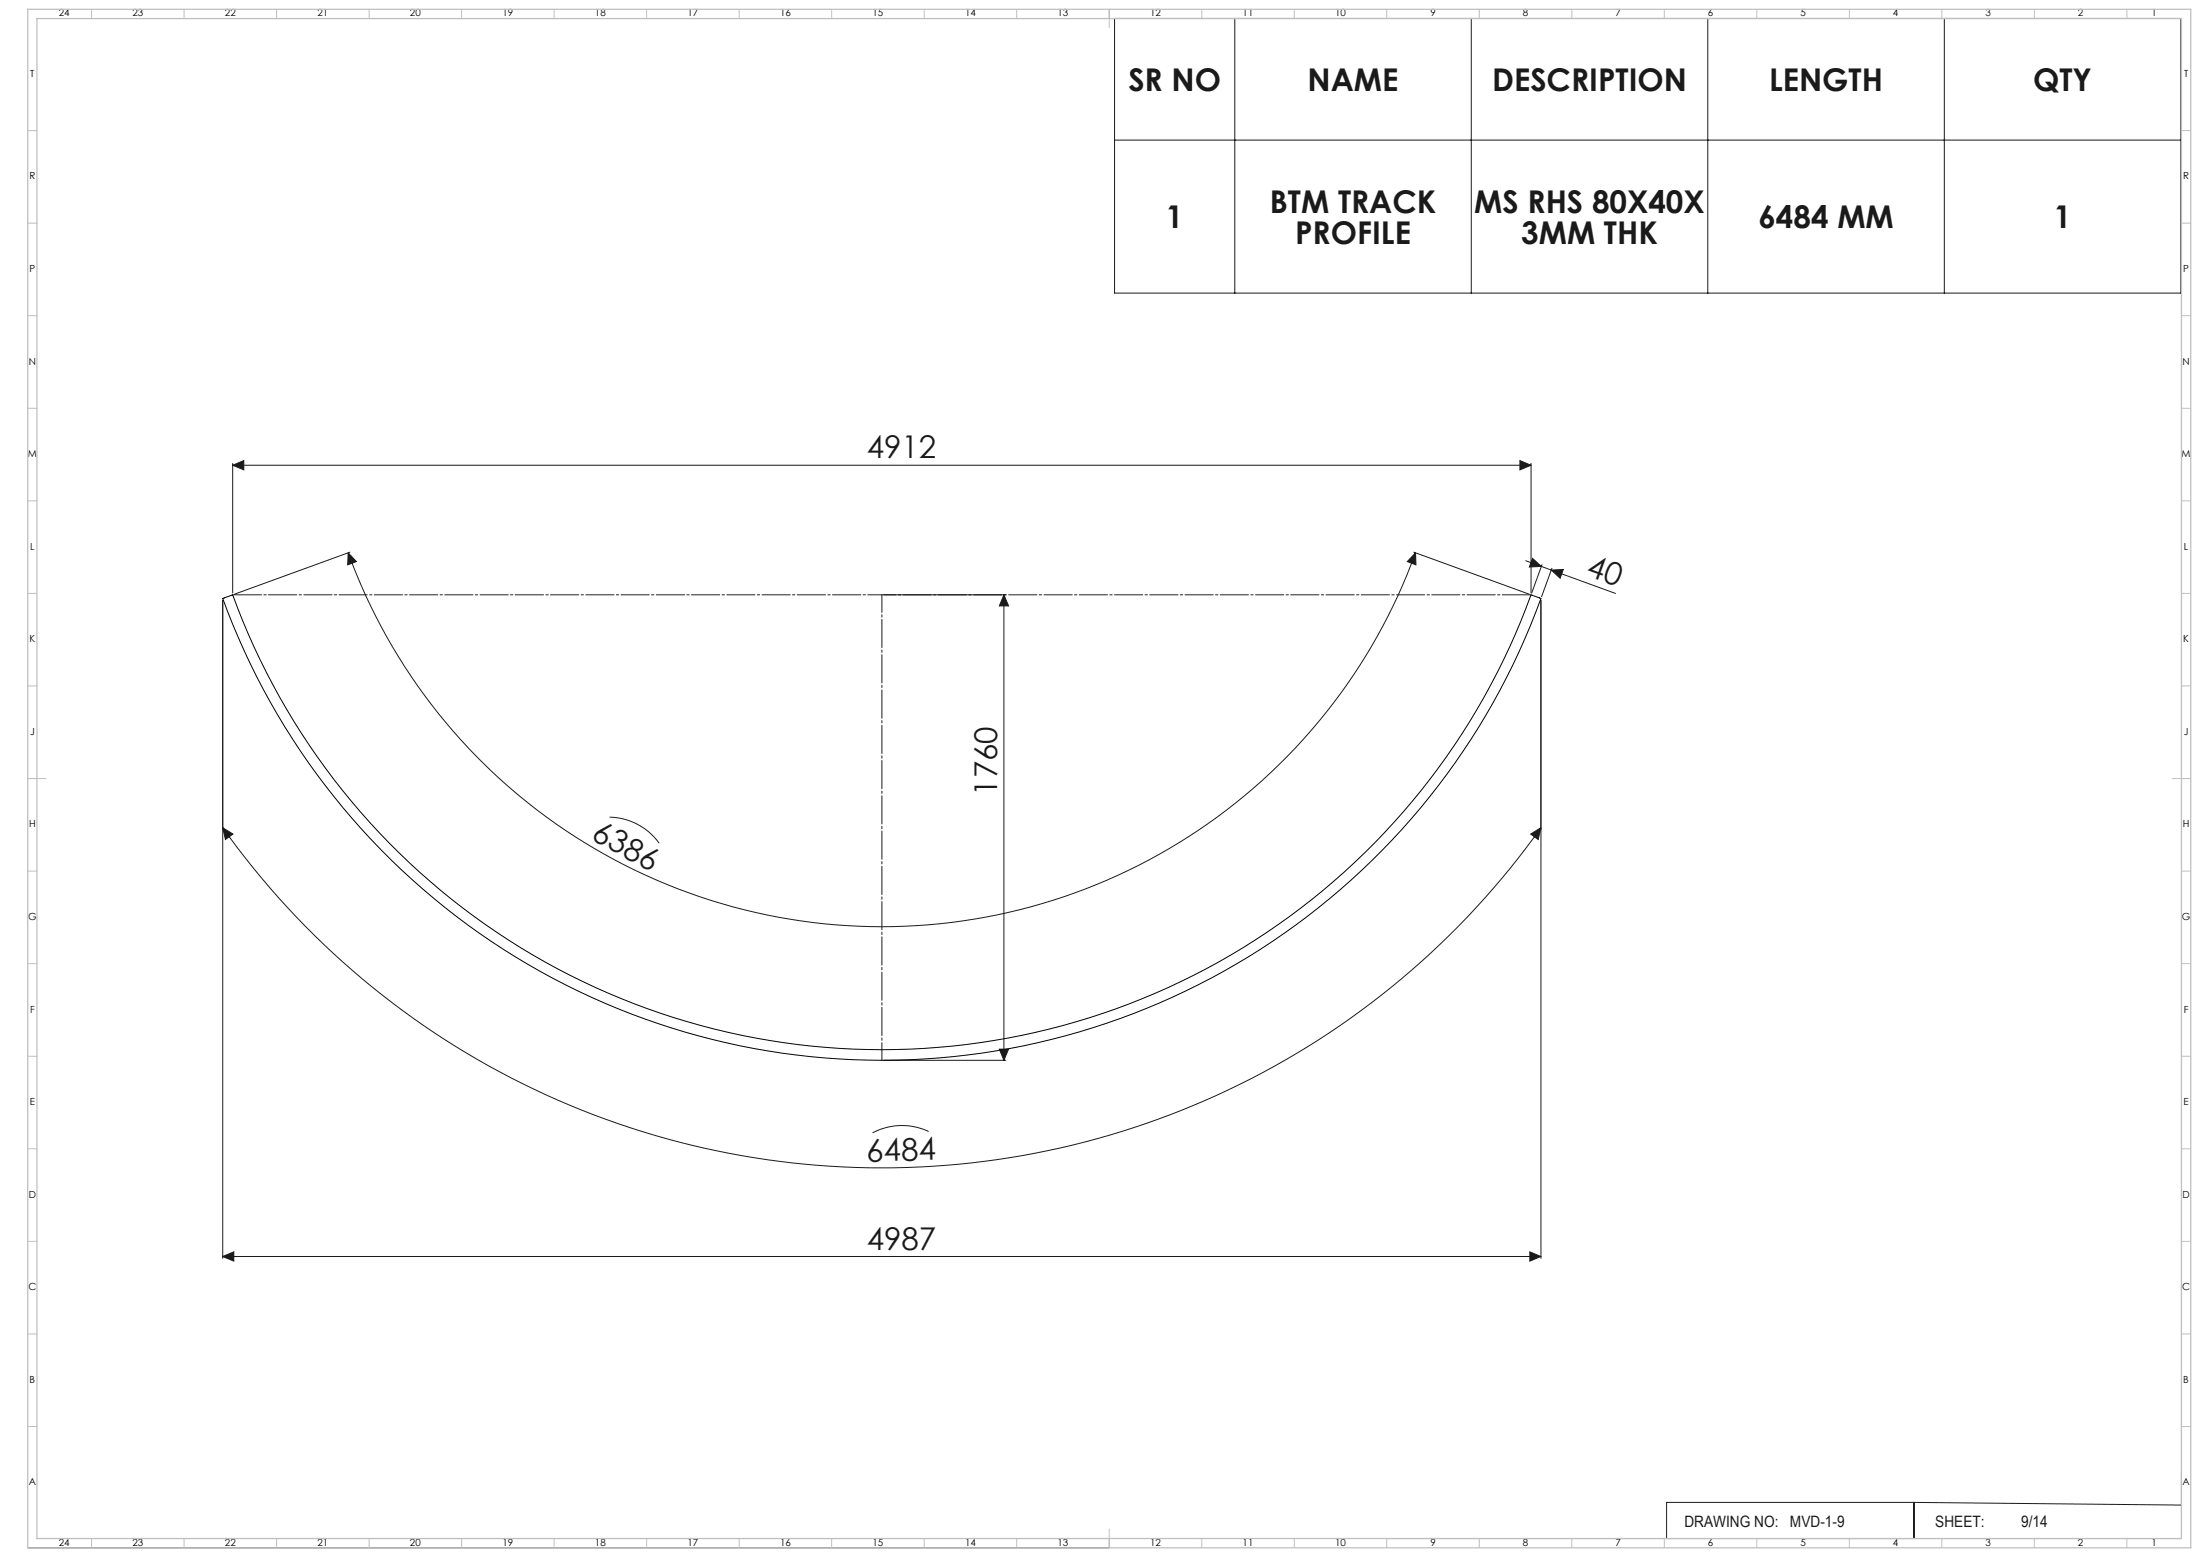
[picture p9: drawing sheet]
<svg xmlns="http://www.w3.org/2000/svg" width="1189mm" height="841mm" viewBox="0 0 1189 841" stroke-linecap="round" stroke-linejoin="round" font-family="sans-serif">
<g fill="none" stroke="#191924" stroke-width=".54">
<path d="M602 10h577v148h-577zM667 10v148M795 10v148M923 10v148M1051 10v148M602 76h577M126 251l6-2v5zM126 250v70M126 251h701M821 249l6 2-6 3zM827 250v70M188 299l5 4-5 2z"/>
<path d="M188 299a307 307 0 0 0 289 202 307 307 0 0 0 288-202M189 298l-62 23M764 298l63 23M765 299v6l-4-2zM825 303l8 3M828 302l5 4h-6zM833 306l5 2M833 305l-5 15M838 308l35 13M838 308h7l-2 4zM839 307l-6 15M120 324v356"/>
<path d="M478 321h66M543 321l2 6h-5zM543 321v252M833 324v356M120 447l6 4-4 2zM120 447a437 437 0 0 0 713 0M329 441a34 34 0 0 1 27 14M827 451l6-4-2 6zM478 573h66M540 567h5l-2 6zM502 611a34 34 0 0 0-30 1M120 679l6-3v5z"/>
<path d="M120 679h713M827 676l6 3-6 2zM1179 662v169h-430M1034 812h-133v19M1034 812v19M1034 812l145 1M15 836h584M20 831h579M648 831h1"/>
</g>
<path d="M126 321h701" fill="none" stroke="#191924" stroke-width=".54" stroke-dasharray="15.2 1.3 1.3 1.3" stroke-dashoffset="-.3"/>
<path d="M477 321v252" fill="none" stroke="#191924" stroke-width=".54" stroke-dasharray="15.2 1.3 1.3 1.3" stroke-dashoffset="5.7"/>
<g fill="none" stroke="#c0c0c0" stroke-width=".54">
<path d="M49 5v5M99 5v5M149 5v5M199 5v5M249 5v5M299 5v5M349 5v5M399 5v5M449 5v5M499 5v5M549 5v5M599 5v10"/>
<path d="M649 5v5M699 5v5M749 5v5M799 5v5M849 5v5M899 5v5M949 5v5M999 5v5M1049 5v5M1099 5v5M1149 5v5M15 71h5"/>
<path d="M1179 71h5M15 121h5M1179 121h5M15 171h5M1179 171h5M15 221h5M1179 221h5M15 271h5M1179 271h5M15 321h5M1179 321h5M15 371h5"/>
<path d="M1179 371h5M15 421h10M1174 421h10M15 471h5M1179 471h5M15 521h5M1179 521h5M15 571h5M1179 571h5M15 621h5M1179 621h5M15 671h5"/>
<path d="M1179 671h5M15 721h5M1179 721h5M15 771h5M1179 771h5M49 831v5M99 831v5M149 831v5M199 831v5M249 831v5M299 831v5M349 831v5"/>
<path d="M399 831v5M449 831v5M499 831v5M549 831v5M599 826v10M649 831v5M699 831v5M749 831v5M799 831v5M849 831v5M899 831v5M949 831v5"/>
<path d="M999 831v5M1049 831v5M1099 831v5M1149 831v5"/>
</g>
<path d="M15 5h1169v831h-1169zM20 10h1159v821h-1159z" fill="none" stroke="#c0c0c0" stroke-width=".7"/>
<g fill="#191924">
<path d="M543 321l2 6h-5zM540 567h5l-2 6z"/>
<path d="M126 251l6-2v5zM821 249l6 2-6 3z"/>
<path d="M120 447l6 4-4 2zM827 451l6-4-2 6z"/>
<path d="M188 299l5 4-5 2zM765 299v6l-4-2z"/>
<path d="M828 302l5 4h-6zM838 308h7l-2 4z"/>
<path d="M120 679l6-3v5zM827 676l6 3-6 2z"/>
</g>
<path d="M120 323l6-2a373 373 0 0 0 351 246 373 373 0 0 0 350-246l6 2a254 254 0 0 1-19 43 379 379 0 0 1-361 206 379 379 0 0 1-333-249z" fill="none" stroke="#000" stroke-width=".54"/>
<g font-size="16.9" fill="#191924">
<text x="610" y="49">SR NO</text>
<text x="707" y="49">NAME</text>
<text x="806" y="49">DESCRIPTION</text>
<text x="956" y="49">LENGTH</text>
<text x="1099" y="49">QTY</text>
<text x="686" y="115">BTM TRACK</text>
<text x="797" y="115">MS RHS 80X40X</text>
<text x="630" y="123">1</text>
<text x="950" y="123">6484 MM</text>
<text x="1110" y="123">1</text>
<text x="700" y="132">PROFILE</text>
<text x="822" y="132">3MM THK</text>
<text x="468" y="248">4912</text>
<text x="857" y="311" transform="rotate(20 857 311)">40</text>
<text x="539" y="430" transform="rotate(-90 539 430)">1760</text>
<text x="319" y="453" transform="rotate(28 319 453)">6386</text>
<text x="468" y="627" transform="rotate(-1 468 627)">6484</text>
<text x="468" y="675">4987</text>
</g>
<g font-size="8.5" fill="#191924">
<text x="910" y="825">DRAWING NO:</text>
<text x="967" y="825">MVD-1-9</text>
<text x="1046" y="825">SHEET:</text>
<text x="1092" y="825">9/14</text>
</g>
<g font-size="5.3">
<text x="32" y="9">24</text>
<text x="72" y="9">23</text>
<text x="122" y="9">22</text>
<text x="172" y="9">21</text>
<text x="222" y="9">20</text>
<text x="272" y="9">19</text>
<text x="322" y="9">18</text>
<text x="372" y="9">17</text>
<text x="422" y="9">16</text>
<text x="472" y="9">15</text>
<text x="522" y="9">14</text>
<text x="572" y="9">13</text>
<text x="622" y="9">12</text>
<text x="672" y="9">11</text>
<text x="722" y="9">10</text>
<text x="773" y="9">9</text>
<text x="823" y="9">8</text>
<text x="873" y="9">7</text>
<text x="923" y="9">6</text>
<text x="973" y="9">5</text>
<text x="1023" y="9">4</text>
<text x="1073" y="9">3</text>
<text x="1123" y="9">2</text>
<text x="1163" y="9">1</text>
<text x="16" y="42">T</text>
<text x="1180" y="42">T</text>
<text x="16" y="97">R</text>
<text x="1180" y="97">R</text>
<text x="16" y="147">P</text>
<text x="1180" y="147">P</text>
<text x="16" y="197">N</text>
<text x="1180" y="197">N</text>
<text x="15" y="247">M</text>
<text x="1179" y="247">M</text>
<text x="16" y="297">L</text>
<text x="1180" y="297">L</text>
<text x="16" y="347">K</text>
<text x="1180" y="347">K</text>
<text x="16" y="397">J</text>
<text x="1180" y="397">J</text>
<text x="16" y="447">H</text>
<text x="1180" y="447">H</text>
<text x="15" y="497">G</text>
<text x="1179" y="497">G</text>
<text x="16" y="547">F</text>
<text x="1180" y="547">F</text>
<text x="16" y="597">E</text>
<text x="1180" y="597">E</text>
<text x="16" y="647">D</text>
<text x="1180" y="647">D</text>
<text x="15" y="697">C</text>
<text x="1179" y="697">C</text>
<text x="16" y="747">B</text>
<text x="1180" y="747">B</text>
<text x="16" y="802">A</text>
<text x="1180" y="802">A</text>
<text x="32" y="835">24</text>
<text x="72" y="835">23</text>
<text x="122" y="835">22</text>
<text x="172" y="835">21</text>
<text x="222" y="835">20</text>
<text x="272" y="835">19</text>
<text x="322" y="835">18</text>
<text x="372" y="835">17</text>
<text x="422" y="835">16</text>
<text x="472" y="835">15</text>
<text x="522" y="835">14</text>
<text x="572" y="835">13</text>
<text x="622" y="835">12</text>
<text x="672" y="835">11</text>
<text x="722" y="835">10</text>
<text x="773" y="835">9</text>
<text x="823" y="835">8</text>
<text x="873" y="835">7</text>
<text x="923" y="835">6</text>
<text x="973" y="835">5</text>
<text x="1023" y="835">4</text>
<text x="1073" y="835">3</text>
<text x="1123" y="835">2</text>
<text x="1163" y="835">1</text>
</g>
</svg>
